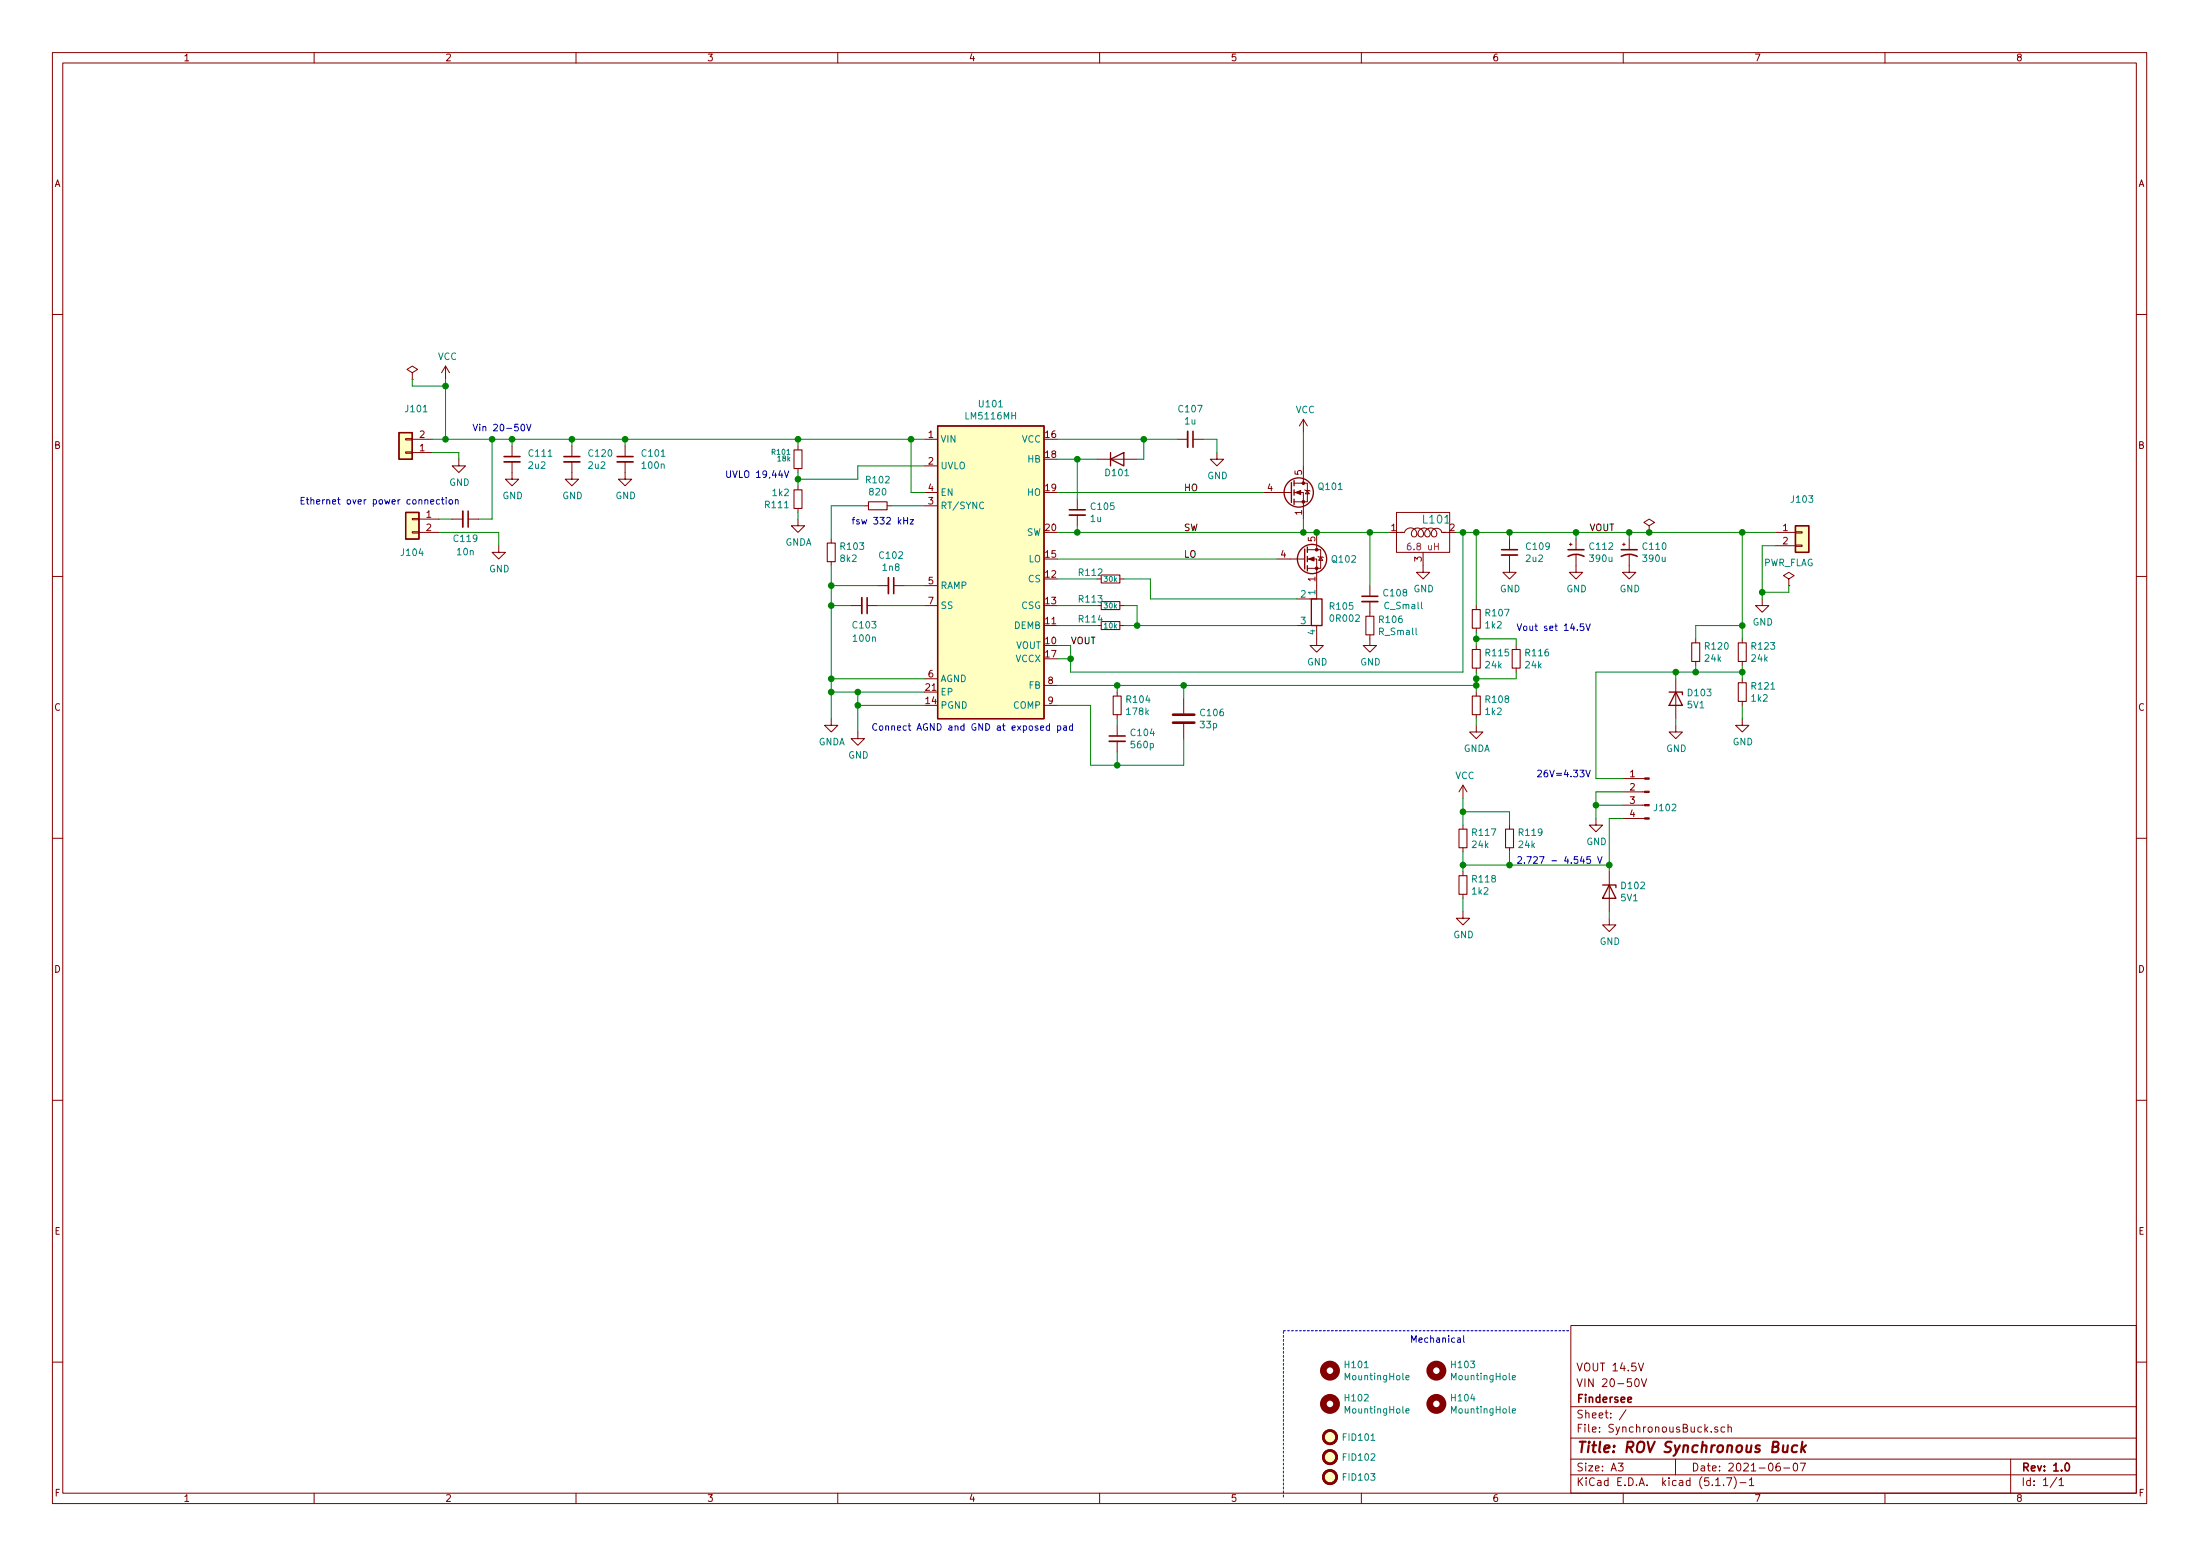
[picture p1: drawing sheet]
EESchema Schematic File Version 4
EELAYER 30 0
EELAYER END
$Descr A3 16535 11693
encoding utf-8
Sheet 1 1
Title "ROV Synchronous Buck"
Date "2021-06-07"
Rev "1.0"
Comp "Findersee"
Comment1 "VIN 20-50V"
Comment2 "VOUT 14.5V"
Comment3 ""
Comment4 ""
$EndDescr
$Comp
L Diode:BAS20 D101
U 1 1
P 8400 3450
F 0 "D101" H 8500 3350 50  0000 R CNN
F 1 "BAS20" H 8550 3250 50  0001 R CNN
F 2 "Package_TO_SOT_SMD:SOT-23" H 8400 3275 50  0001 C CNN
F 3 "https://www.diodes.com/assets/Datasheets/Ds12004.pdf" H 8400 3450 50  0001 C CNN
	1    8400 3450
	1    0    0    -1  
$EndComp
$Comp
L power:VCC #PWR0105
U 1 1
P 9800 3250
F 0 "#PWR0105" H 9800 3100 50  0001 C CNN
F 1 "VCC" H 9815 3423 50  0000 C CNN
F 2 "" H 9800 3250 50  0001 C CNN
F 3 "" H 9800 3250 50  0001 C CNN
	1    9800 3250
	1    0    0    -1  
$EndComp
Wire Wire Line
	11100 4000 11000 4000
Wire Wire Line
	8050 5050 8050 4950
Wire Wire Line
	8050 4850 7950 4850
$Comp
L Device:R_Small R107
U 1 1
P 11100 4650
F 0 "R107" H 11159 4696 50  0000 L CNN
F 1 "1k2" H 11159 4605 50  0000 L CNN
F 2 "Resistor_SMD:R_0603_1608Metric" H 11100 4650 50  0001 C CNN
F 3 "~" H 11100 4650 50  0001 C CNN
	1    11100 4650
	1    0    0    -1  
$EndComp
$Comp
L Device:R_Small R108
U 1 1
P 11100 5300
F 0 "R108" H 11159 5346 50  0000 L CNN
F 1 "1k2" H 11159 5255 50  0000 L CNN
F 2 "Resistor_SMD:R_0603_1608Metric" H 11100 5300 50  0001 C CNN
F 3 "~" H 11100 5300 50  0001 C CNN
	1    11100 5300
	1    0    0    -1  
$EndComp
Wire Wire Line
	7950 5150 8400 5150
Wire Wire Line
	11100 5050 11100 5100
Wire Wire Line
	11100 5400 11100 5450
$Comp
L power:GNDA #PWR0108
U 1 1
P 11100 5450
F 0 "#PWR0108" H 11100 5200 50  0001 C CNN
F 1 "GNDA" H 11105 5277 50  0000 C CNN
F 2 "" H 11100 5450 50  0001 C CNN
F 3 "" H 11100 5450 50  0001 C CNN
	1    11100 5450
	1    0    0    -1  
$EndComp
$Comp
L Device:C C106
U 1 1
P 8900 5400
F 0 "C106" H 9015 5446 50  0000 L CNN
F 1 "33p" H 9015 5355 50  0000 L CNN
F 2 "Capacitor_SMD:C_0603_1608Metric" H 8938 5250 50  0001 C CNN
F 3 "~" H 8900 5400 50  0001 C CNN
F 4 "-prod" H 8900 5400 50  0001 C CNN "Config"
	1    8900 5400
	1    0    0    -1  
$EndComp
$Comp
L Device:R_Small R104
U 1 1
P 8400 5300
F 0 "R104" H 8459 5346 50  0000 L CNN
F 1 "178k" H 8459 5255 50  0000 L CNN
F 2 "Resistor_SMD:R_0603_1608Metric" H 8400 5300 50  0001 C CNN
F 3 "~" H 8400 5300 50  0001 C CNN
F 4 "-prod" H 8400 5300 50  0001 C CNN "Config"
	1    8400 5300
	1    0    0    -1  
$EndComp
$Comp
L Device:C_Small C104
U 1 1
P 8400 5550
F 0 "C104" H 8492 5596 50  0000 L CNN
F 1 "560p" H 8492 5505 50  0000 L CNN
F 2 "Capacitor_SMD:C_0603_1608Metric" H 8400 5550 50  0001 C CNN
F 3 "~" H 8400 5550 50  0001 C CNN
F 4 "-prod" H 8400 5550 50  0001 C CNN "Config"
	1    8400 5550
	1    0    0    -1  
$EndComp
Wire Wire Line
	8900 5250 8900 5150
Wire Wire Line
	8400 5150 8400 5200
Wire Wire Line
	8400 5750 8900 5750
Wire Wire Line
	8900 5750 8900 5550
Wire Wire Line
	8400 5400 8400 5450
Wire Wire Line
	8400 5650 8400 5750
Connection ~ 8400 5150
Wire Wire Line
	8400 5150 8900 5150
Wire Wire Line
	8400 5750 8200 5750
Wire Wire Line
	8200 5750 8200 5300
Wire Wire Line
	8200 5300 7950 5300
Connection ~ 8400 5750
Wire Wire Line
	9800 3900 9800 4000
Connection ~ 9800 4000
$Comp
L Device:C_Small C105
U 1 1
P 8100 3850
F 0 "C105" H 8192 3896 50  0000 L CNN
F 1 "1u" H 8192 3805 50  0000 L CNN
F 2 "Capacitor_SMD:C_0603_1608Metric" H 8100 3850 50  0001 C CNN
F 3 "~" H 8100 3850 50  0001 C CNN
	1    8100 3850
	1    0    0    -1  
$EndComp
Wire Wire Line
	7950 3300 8600 3300
$Comp
L Device:C_Small C107
U 1 1
P 8950 3300
F 0 "C107" V 8721 3300 50  0000 C CNN
F 1 "1u" V 8812 3300 50  0000 C CNN
F 2 "Capacitor_SMD:C_0603_1608Metric" H 8950 3300 50  0001 C CNN
F 3 "~" H 8950 3300 50  0001 C CNN
	1    8950 3300
	0    1    1    0   
$EndComp
$Comp
L power:GND #PWR0104
U 1 1
P 9150 3400
F 0 "#PWR0104" H 9150 3150 50  0001 C CNN
F 1 "GND" H 9155 3227 50  0000 C CNN
F 2 "" H 9150 3400 50  0001 C CNN
F 3 "" H 9150 3400 50  0001 C CNN
	1    9150 3400
	1    0    0    -1  
$EndComp
Wire Wire Line
	8600 3300 8850 3300
Wire Wire Line
	9150 3300 9150 3400
Wire Wire Line
	9050 3300 9150 3300
Connection ~ 8600 3300
$Comp
L power:GND #PWR0106
U 1 1
P 9900 4800
F 0 "#PWR0106" H 9900 4550 50  0001 C CNN
F 1 "GND" H 9905 4627 50  0000 C CNN
F 2 "" H 9900 4800 50  0001 C CNN
F 3 "" H 9900 4800 50  0001 C CNN
	1    9900 4800
	1    0    0    -1  
$EndComp
Connection ~ 11100 4000
Text Label 8050 4850 0    50   ~ 0
VOUT
Connection ~ 8900 5150
Connection ~ 11100 5150
Wire Wire Line
	11100 5150 11100 5200
Wire Wire Line
	8900 5150 11100 5150
Wire Wire Line
	6250 5100 6250 5200
Wire Wire Line
	6950 5100 6250 5100
$Comp
L power:GNDA #PWR0102
U 1 1
P 6250 5400
F 0 "#PWR0102" H 6250 5150 50  0001 C CNN
F 1 "GNDA" H 6255 5227 50  0000 C CNN
F 2 "" H 6250 5400 50  0001 C CNN
F 3 "" H 6250 5400 50  0001 C CNN
	1    6250 5400
	1    0    0    -1  
$EndComp
$Comp
L power:GND #PWR0103
U 1 1
P 6450 5500
F 0 "#PWR0103" H 6450 5250 50  0001 C CNN
F 1 "GND" H 6455 5327 50  0000 C CNN
F 2 "" H 6450 5500 50  0001 C CNN
F 3 "" H 6450 5500 50  0001 C CNN
	1    6450 5500
	1    0    0    -1  
$EndComp
Wire Wire Line
	6450 5300 6450 5500
Wire Wire Line
	6950 5300 6450 5300
Wire Wire Line
	6950 5200 6450 5200
Wire Wire Line
	6450 5200 6450 5300
Connection ~ 6450 5300
$Comp
L Device:C_Small C102
U 1 1
P 6700 4400
F 0 "C102" V 6471 4400 50  0000 C CNN
F 1 "1n8" V 6562 4400 50  0000 C CNN
F 2 "Capacitor_SMD:C_0402_1005Metric" H 6700 4400 50  0001 C CNN
F 3 "~" H 6700 4400 50  0001 C CNN
F 4 "C107024" V 6700 4400 50  0001 C CNN "LCSC Pn"
	1    6700 4400
	0    1    1    0   
$EndComp
$Comp
L Device:C_Small C103
U 1 1
P 6500 4550
F 0 "C103" V 6350 4550 50  0000 C CNN
F 1 "100n" V 6250 4550 50  0000 C CNN
F 2 "Capacitor_SMD:C_0603_1608Metric" H 6500 4550 50  0001 C CNN
F 3 "~" H 6500 4550 50  0001 C CNN
F 4 "C386106" V 6500 4550 50  0001 C CNN "LCSC Pn"
	1    6500 4550
	0    1    -1   0   
$EndComp
Wire Wire Line
	6250 4550 6400 4550
Wire Wire Line
	6600 4550 6950 4550
Connection ~ 6250 5100
Wire Wire Line
	6950 4400 6800 4400
Wire Wire Line
	6600 4400 6250 4400
$Comp
L Device:R_Small R103
U 1 1
P 6250 4150
F 0 "R103" H 6309 4196 50  0000 L CNN
F 1 "8k2" H 6309 4105 50  0000 L CNN
F 2 "Resistor_SMD:R_0603_1608Metric" H 6250 4150 50  0001 C CNN
F 3 "~" H 6250 4150 50  0001 C CNN
	1    6250 4150
	1    0    0    -1  
$EndComp
$Comp
L Device:R_Small R101
U 1 1
P 6000 3450
F 0 "R101" H 6050 3400 39  0000 L CNN
F 1 "18k" H 6050 3450 39  0000 L CNN
F 2 "Resistor_SMD:R_0603_1608Metric" H 6000 3450 50  0001 C CNN
F 3 "~" H 6000 3450 50  0001 C CNN
	1    6000 3450
	-1   0    0    1   
$EndComp
Wire Wire Line
	6250 4400 6250 4550
Connection ~ 6250 4400
Connection ~ 6250 4550
$Comp
L power:VCC #PWR0101
U 1 1
P 3350 2850
F 0 "#PWR0101" H 3350 2700 50  0001 C CNN
F 1 "VCC" H 3365 3023 50  0000 C CNN
F 2 "" H 3350 2850 50  0001 C CNN
F 3 "" H 3350 2850 50  0001 C CNN
	1    3350 2850
	1    0    0    -1  
$EndComp
Wire Wire Line
	3350 2850 3350 2900
Wire Wire Line
	6950 3700 6850 3700
$Comp
L Device:R_Small R106
U 1 1
P 10300 4700
F 0 "R106" H 10359 4746 50  0000 L CNN
F 1 "R_Small" H 10359 4655 50  0000 L CNN
F 2 "Resistor_SMD:R_0603_1608Metric" H 10300 4700 50  0001 C CNN
F 3 "~" H 10300 4700 50  0001 C CNN
F 4 "-prod" H 10300 4700 50  0001 C CNN "Config"
	1    10300 4700
	1    0    0    -1  
$EndComp
$Comp
L Device:C_Small C108
U 1 1
P 10300 4500
F 0 "C108" H 10392 4546 50  0000 L CNN
F 1 "C_Small" H 10400 4450 50  0000 L CNN
F 2 "Capacitor_SMD:C_0603_1608Metric" H 10300 4500 50  0001 C CNN
F 3 "~" H 10300 4500 50  0001 C CNN
F 4 "-prod" H 10300 4500 50  0001 C CNN "Config"
	1    10300 4500
	1    0    0    -1  
$EndComp
Wire Wire Line
	10300 4000 10300 4400
$Comp
L power:GND #PWR0107
U 1 1
P 10300 4800
F 0 "#PWR0107" H 10300 4550 50  0001 C CNN
F 1 "GND" H 10305 4627 50  0000 C CNN
F 2 "" H 10300 4800 50  0001 C CNN
F 3 "" H 10300 4800 50  0001 C CNN
	1    10300 4800
	1    0    0    -1  
$EndComp
$Comp
L power:GND #PWR0109
U 1 1
P 3750 4100
F 0 "#PWR0109" H 3750 3850 50  0001 C CNN
F 1 "GND" H 3755 3927 50  0000 C CNN
F 2 "" H 3750 4100 50  0001 C CNN
F 3 "" H 3750 4100 50  0001 C CNN
	1    3750 4100
	1    0    0    -1  
$EndComp
Text Notes 6400 3950 0    50   ~ 0
fsw 332 kHz
Text Notes 3550 3250 0    50   ~ 0
Vin 20-50V
Wire Wire Line
	8550 3450 8600 3450
Wire Wire Line
	8600 3300 8600 3450
Wire Wire Line
	8100 3750 8100 3450
Wire Wire Line
	8100 3450 8250 3450
Wire Wire Line
	8100 3450 7950 3450
Connection ~ 8100 3450
Wire Wire Line
	7950 4000 8100 4000
Wire Wire Line
	8100 3950 8100 4000
Connection ~ 8100 4000
Wire Wire Line
	8100 4000 9800 4000
$Comp
L power:GND #PWR0114
U 1 1
P 11850 4250
F 0 "#PWR0114" H 11850 4000 50  0001 C CNN
F 1 "GND" H 11855 4077 50  0000 C CNN
F 2 "" H 11850 4250 50  0001 C CNN
F 3 "" H 11850 4250 50  0001 C CNN
	1    11850 4250
	1    0    0    -1  
$EndComp
Wire Wire Line
	11100 4000 11350 4000
Wire Wire Line
	11850 4050 11850 4000
Wire Wire Line
	11850 4000 12250 4000
$Comp
L Device:C_Small C101
U 1 1
P 4700 3450
F 0 "C101" H 4815 3496 50  0000 L CNN
F 1 "100n" H 4815 3405 50  0000 L CNN
F 2 "Capacitor_SMD:C_0603_1608Metric" H 4738 3300 50  0001 C CNN
F 3 "~" H 4700 3450 50  0001 C CNN
F 4 "50V" H 4700 3450 50  0001 C CNN "Voltage"
F 5 "C386106" H 4700 3450 50  0001 C CNN "LCSC Pn"
	1    4700 3450
	1    0    0    -1  
$EndComp
$Comp
L Transistor_FET:BSC070N10NS5 Q101
U 1 1
P 9700 3700
F 0 "Q101" H 9904 3746 50  0000 L CNN
F 1 "BSC070N10NS5" H 9904 3655 50  0001 L CNN
F 2 "Package_TO_SOT_SMD:TDSON-8-1" H 9900 3625 50  0001 L CIN
F 3 "http://www.infineon.com/dgdl/Infineon-BSC070N10NS5-DS-v02_01-EN.pdf?fileId=5546d4624a0bf290014a0fc62d9d6b3c" V 9700 3700 50  0001 L CNN
F 4 "C151549" H 9700 3700 50  0001 C CNN "LCSC Pn"
	1    9700 3700
	1    0    0    -1  
$EndComp
Wire Wire Line
	7950 3700 9500 3700
Wire Wire Line
	9800 3250 9800 3500
$Comp
L Connector_Generic:Conn_01x02 J101
U 1 1
P 3050 3400
F 0 "J101" H 2968 3075 50  0000 C CNN
F 1 "Conn_01x02" H 2968 3166 50  0001 C CNN
F 2 "PCBDecals:2xM4" H 3050 3400 50  0001 C CNN
F 3 "~" H 3050 3400 50  0001 C CNN
F 4 "-prod" H 3050 3400 50  0001 C CNN "Config"
	1    3050 3400
	-1   0    0    1   
$EndComp
$Comp
L Device:R_Small R113
U 1 1
P 8350 4550
F 0 "R113" V 8300 4400 50  0000 C CNN
F 1 "30k" V 8350 4550 39  0000 C CNN
F 2 "Resistor_SMD:R_0603_1608Metric" H 8350 4550 50  0001 C CNN
F 3 "~" H 8350 4550 50  0001 C CNN
	1    8350 4550
	0    1    1    0   
$EndComp
$Comp
L Device:R_Small R112
U 1 1
P 8350 4350
F 0 "R112" V 8300 4200 50  0000 C CNN
F 1 "30k" V 8350 4350 39  0000 C CNN
F 2 "Resistor_SMD:R_0603_1608Metric" H 8350 4350 50  0001 C CNN
F 3 "~" H 8350 4350 50  0001 C CNN
	1    8350 4350
	0    1    1    0   
$EndComp
$Comp
L Device:R_Small R114
U 1 1
P 8350 4700
F 0 "R114" V 8300 4550 50  0000 C CNN
F 1 "10k" V 8350 4700 39  0000 C CNN
F 2 "Resistor_SMD:R_0603_1608Metric" H 8350 4700 50  0001 C CNN
F 3 "~" H 8350 4700 50  0001 C CNN
	1    8350 4700
	0    1    1    0   
$EndComp
$Comp
L Device:R_Shunt R105
U 1 1
P 9900 4600
F 0 "R105" H 9812 4646 50  0000 R CNN
F 1 "0R002" H 9812 4555 50  0000 R CNN
F 2 "PCBDecals:R_2512_6332Metric_SHUNT" V 9830 4600 50  0001 C CNN
F 3 "~" H 9900 4600 50  0001 C CNN
F 4 "C457118" H 9900 4600 50  0001 C CNN "LCSC Pn"
	1    9900 4600
	-1   0    0    -1  
$EndComp
Wire Wire Line
	8650 4350 8650 4500
Wire Wire Line
	8650 4500 9750 4500
Wire Wire Line
	9750 4700 8550 4700
Wire Wire Line
	7950 4700 8250 4700
Connection ~ 8550 4700
Wire Wire Line
	7950 4550 8250 4550
Wire Wire Line
	8450 4700 8550 4700
Wire Wire Line
	8450 4550 8550 4550
Wire Wire Line
	8550 4550 8550 4700
Wire Wire Line
	8250 4350 7950 4350
Wire Wire Line
	8450 4350 8650 4350
Wire Wire Line
	11000 4000 11000 5050
Wire Wire Line
	11000 5050 8050 5050
$Comp
L Device:R_Small R115
U 1 1
P 11100 4950
F 0 "R115" H 11159 4996 50  0000 L CNN
F 1 "24k" H 11159 4905 50  0000 L CNN
F 2 "Resistor_SMD:R_0603_1608Metric" H 11100 4950 50  0001 C CNN
F 3 "~" H 11100 4950 50  0001 C CNN
	1    11100 4950
	1    0    0    -1  
$EndComp
$Comp
L Device:R_Small R111
U 1 1
P 6000 3750
F 0 "R111" H 6059 3796 50  0000 L CNN
F 1 "1k2" H 6059 3705 50  0000 L CNN
F 2 "Resistor_SMD:R_0603_1608Metric" H 6000 3750 50  0001 C CNN
F 3 "~" H 6000 3750 50  0001 C CNN
	1    6000 3750
	-1   0    0    1   
$EndComp
Wire Wire Line
	6250 4250 6250 4400
$Comp
L Device:R_Small R116
U 1 1
P 11400 4950
F 0 "R116" H 11459 4996 50  0000 L CNN
F 1 "24k" H 11459 4905 50  0000 L CNN
F 2 "Resistor_SMD:R_0603_1608Metric" H 11400 4950 50  0001 C CNN
F 3 "~" H 11400 4950 50  0001 C CNN
	1    11400 4950
	1    0    0    -1  
$EndComp
Wire Wire Line
	11100 4750 11100 4800
Wire Wire Line
	11100 4000 11100 4550
Wire Wire Line
	11100 4800 11400 4800
Wire Wire Line
	11400 4800 11400 4850
Connection ~ 11100 4800
Wire Wire Line
	11100 4800 11100 4850
Wire Wire Line
	11400 5050 11400 5100
Wire Wire Line
	11400 5100 11100 5100
Connection ~ 11100 5100
Wire Wire Line
	11100 5100 11100 5150
Wire Wire Line
	9800 4000 9900 4000
$Comp
L Misc:BSC067N06LS3G Q102
U 1 1
P 9800 4200
F 0 "Q102" H 10005 4200 50  0000 L CNN
F 1 "BSC067N06LS3G" H 10004 4155 50  0001 L CNN
F 2 "Package_TO_SOT_SMD:TDSON-8-1" H 10000 4125 50  0001 L CIN
F 3 "https://www.infineon.com/dgdl/Infineon-BSC067N06LS3-DS-v02_04-en.pdf" V 9800 4200 50  0001 L CNN
F 4 "C24199" H 9800 4200 50  0001 C CNN "LCSC Pn"
	1    9800 4200
	1    0    0    -1  
$EndComp
Connection ~ 9900 4000
Wire Wire Line
	9900 4000 10300 4000
Wire Wire Line
	7950 4200 9600 4200
Wire Wire Line
	6850 3700 6850 3300
Connection ~ 6850 3300
Wire Wire Line
	6850 3300 6950 3300
Wire Wire Line
	6450 5200 6250 5200
Connection ~ 6450 5200
Connection ~ 6250 5200
Wire Wire Line
	6250 5200 6250 5400
Text Label 8900 4000 0    50   ~ 0
SW
Text Label 8900 3700 0    50   ~ 0
HO
Text Label 8900 4200 0    50   ~ 0
LO
Wire Wire Line
	7950 4950 8050 4950
Connection ~ 8050 4950
Wire Wire Line
	8050 4950 8050 4850
$Comp
L Device:R_Small R117
U 1 1
P 11000 6300
F 0 "R117" H 11059 6346 50  0000 L CNN
F 1 "24k" H 11059 6255 50  0000 L CNN
F 2 "Resistor_SMD:R_0603_1608Metric" H 11000 6300 50  0001 C CNN
F 3 "~" H 11000 6300 50  0001 C CNN
	1    11000 6300
	1    0    0    -1  
$EndComp
$Comp
L Device:R_Small R118
U 1 1
P 11000 6650
F 0 "R118" H 11059 6696 50  0000 L CNN
F 1 "1k2" H 11059 6605 50  0000 L CNN
F 2 "Resistor_SMD:R_0603_1608Metric" H 11000 6650 50  0001 C CNN
F 3 "~" H 11000 6650 50  0001 C CNN
	1    11000 6650
	1    0    0    -1  
$EndComp
$Comp
L power:GND #PWR0116
U 1 1
P 11000 6850
F 0 "#PWR0116" H 11000 6600 50  0001 C CNN
F 1 "GND" H 11005 6677 50  0000 C CNN
F 2 "" H 11000 6850 50  0001 C CNN
F 3 "" H 11000 6850 50  0001 C CNN
	1    11000 6850
	1    0    0    -1  
$EndComp
Wire Wire Line
	11000 6400 11000 6500
Wire Wire Line
	11000 6750 11000 6850
Wire Wire Line
	11350 6100 11350 6200
Wire Wire Line
	11350 6500 11000 6500
Wire Wire Line
	11350 6400 11350 6500
Wire Wire Line
	11000 6100 11000 6200
Connection ~ 11000 6500
Wire Wire Line
	11000 6500 11000 6550
Connection ~ 11350 6500
$Comp
L Device:R_Small R121
U 1 1
P 13100 5200
F 0 "R121" H 13159 5246 50  0000 L CNN
F 1 "1k2" H 13159 5155 50  0000 L CNN
F 2 "Resistor_SMD:R_0603_1608Metric" H 13100 5200 50  0001 C CNN
F 3 "~" H 13100 5200 50  0001 C CNN
	1    13100 5200
	1    0    0    -1  
$EndComp
$Comp
L power:GND #PWR0118
U 1 1
P 13100 5400
F 0 "#PWR0118" H 13100 5150 50  0001 C CNN
F 1 "GND" H 13105 5227 50  0000 C CNN
F 2 "" H 13100 5400 50  0001 C CNN
F 3 "" H 13100 5400 50  0001 C CNN
	1    13100 5400
	1    0    0    -1  
$EndComp
Wire Wire Line
	13100 5400 13100 5300
Wire Wire Line
	13100 5100 13100 5050
Connection ~ 13100 5050
Wire Wire Line
	13100 5050 13100 5000
$Comp
L Device:R_Small R119
U 1 1
P 11350 6300
F 0 "R119" H 11409 6346 50  0000 L CNN
F 1 "24k" H 11409 6255 50  0000 L CNN
F 2 "Resistor_SMD:R_0603_1608Metric" H 11350 6300 50  0001 C CNN
F 3 "~" H 11350 6300 50  0001 C CNN
	1    11350 6300
	1    0    0    -1  
$EndComp
$Comp
L Mechanical:Fiducial FID101
U 1 1
P 10000 10800
F 0 "FID101" H 10085 10800 50  0000 L CNN
F 1 "Fiducial" H 10085 10755 50  0001 L CNN
F 2 "Fiducial:Fiducial_0.5mm_Mask1mm" H 10000 10800 50  0001 C CNN
F 3 "~" H 10000 10800 50  0001 C CNN
	1    10000 10800
	1    0    0    -1  
$EndComp
$Comp
L Mechanical:Fiducial FID102
U 1 1
P 10000 10950
F 0 "FID102" H 10085 10950 50  0000 L CNN
F 1 "Fiducial" H 10085 10905 50  0001 L CNN
F 2 "Fiducial:Fiducial_0.5mm_Mask1mm" H 10000 10950 50  0001 C CNN
F 3 "~" H 10000 10950 50  0001 C CNN
	1    10000 10950
	1    0    0    -1  
$EndComp
$Comp
L Mechanical:Fiducial FID103
U 1 1
P 10000 11100
F 0 "FID103" H 10085 11100 50  0000 L CNN
F 1 "Fiducial" H 10085 11055 50  0001 L CNN
F 2 "Fiducial:Fiducial_0.5mm_Mask1mm" H 10000 11100 50  0001 C CNN
F 3 "~" H 10000 11100 50  0001 C CNN
	1    10000 11100
	1    0    0    -1  
$EndComp
$Comp
L Mechanical:MountingHole H102
U 1 1
P 10000 10550
F 0 "H102" H 10100 10596 50  0000 L CNN
F 1 "MountingHole" H 10100 10505 50  0000 L CNN
F 2 "MountingHole:MountingHole_4.3mm_M4_DIN965" H 10000 10550 50  0001 C CNN
F 3 "~" H 10000 10550 50  0001 C CNN
	1    10000 10550
	1    0    0    -1  
$EndComp
$Comp
L Mechanical:MountingHole H104
U 1 1
P 10800 10550
F 0 "H104" H 10900 10596 50  0000 L CNN
F 1 "MountingHole" H 10900 10505 50  0000 L CNN
F 2 "MountingHole:MountingHole_4.3mm_M4_DIN965" H 10800 10550 50  0001 C CNN
F 3 "~" H 10800 10550 50  0001 C CNN
	1    10800 10550
	1    0    0    -1  
$EndComp
$Comp
L Mechanical:MountingHole H101
U 1 1
P 10000 10300
F 0 "H101" H 10100 10346 50  0000 L CNN
F 1 "MountingHole" H 10100 10255 50  0000 L CNN
F 2 "MountingHole:MountingHole_4.3mm_M4_DIN965" H 10000 10300 50  0001 C CNN
F 3 "~" H 10000 10300 50  0001 C CNN
	1    10000 10300
	1    0    0    -1  
$EndComp
$Comp
L Mechanical:MountingHole H103
U 1 1
P 10800 10300
F 0 "H103" H 10900 10346 50  0000 L CNN
F 1 "MountingHole" H 10900 10255 50  0000 L CNN
F 2 "MountingHole:MountingHole_4.3mm_M4_DIN965" H 10800 10300 50  0001 C CNN
F 3 "~" H 10800 10300 50  0001 C CNN
	1    10800 10300
	1    0    0    -1  
$EndComp
Wire Notes Line
	9650 11250 9650 10000
Wire Notes Line
	9650 10000 11800 10000
Text Notes 10600 10100 0    50   ~ 0
Mechanical\n
$Comp
L Connector_Generic:Conn_01x02 J103
U 1 1
P 13550 4000
F 0 "J103" H 13550 4250 50  0000 C CNN
F 1 "Conn_01x02" H 13400 4150 50  0001 C CNN
F 2 "PCBDecals:2xM4" H 13550 4000 50  0001 C CNN
F 3 "~" H 13550 4000 50  0001 C CNN
F 4 "-prod" H 13550 4000 50  0001 C CNN "Config"
	1    13550 4000
	1    0    0    -1  
$EndComp
Wire Wire Line
	13350 4100 13250 4100
Wire Wire Line
	13250 4100 13250 4450
$Comp
L power:GND #PWR0119
U 1 1
P 13250 4500
F 0 "#PWR0119" H 13250 4250 50  0001 C CNN
F 1 "GND" H 13255 4327 50  0000 C CNN
F 2 "" H 13250 4500 50  0001 C CNN
F 3 "" H 13250 4500 50  0001 C CNN
	1    13250 4500
	1    0    0    -1  
$EndComp
Text Label 11950 4000 0    50   ~ 0
VOUT
Wire Wire Line
	12000 5850 12000 5050
Wire Wire Line
	12000 5850 12200 5850
Wire Wire Line
	12200 5950 12000 5950
Wire Wire Line
	12000 5950 12000 6050
Wire Wire Line
	12200 6050 12000 6050
Connection ~ 12000 6050
Wire Wire Line
	12000 6050 12000 6150
$Comp
L power:GND #PWR0117
U 1 1
P 12000 6150
F 0 "#PWR0117" H 12000 5900 50  0001 C CNN
F 1 "GND" H 12005 5977 50  0000 C CNN
F 2 "" H 12000 6150 50  0001 C CNN
F 3 "" H 12000 6150 50  0001 C CNN
	1    12000 6150
	1    0    0    -1  
$EndComp
Wire Wire Line
	12100 6150 12200 6150
$Comp
L Misc:LM5116MH U101
U 1 1
P 7450 3800
F 0 "U101" H 7450 4567 50  0000 C CNN
F 1 "LM5116MH" H 7450 4476 50  0000 C CNN
F 2 "Package_SO:Texas_PWP0020A" H 8150 4450 50  0001 L CNN
F 3 "https://www.ti.com/lit/ds/symlink/lm5116.pdf" H 9450 3350 50  0001 C CNN
F 4 "C13755" H 8600 4100 50  0001 C CNN "LSCS Part#"
F 5 "Texas Instruments" H 8800 4300 50  0001 C CNN "Manufacturer"
F 6 "LM5116MH/NOPB" H 8800 4200 50  0001 C CNN "Part#"
	1    7450 3800
	1    0    0    -1  
$EndComp
Wire Wire Line
	12250 4050 12250 4000
Connection ~ 12250 4000
Wire Wire Line
	12250 4000 12400 4000
$Comp
L power:GND #PWR0121
U 1 1
P 12250 4250
F 0 "#PWR0121" H 12250 4000 50  0001 C CNN
F 1 "GND" H 12255 4077 50  0000 C CNN
F 2 "" H 12250 4250 50  0001 C CNN
F 3 "" H 12250 4250 50  0001 C CNN
	1    12250 4250
	1    0    0    -1  
$EndComp
Text Notes 6550 5500 0    50   ~ 0
Connect AGND and GND at exposed pad\n
$Comp
L Connector:Conn_01x04_Male J102
U 1 1
P 12400 5950
F 0 "J102" H 12372 5832 50  0000 R CNN
F 1 "Conn_01x04_Male" H 12372 5923 50  0001 R CNN
F 2 "Connector_PinHeader_2.54mm:PinHeader_1x04_P2.54mm_Vertical" H 12400 5950 50  0001 C CNN
F 3 "~" H 12400 5950 50  0001 C CNN
F 4 "-prod" H 12400 5950 50  0001 C CNN "Config"
	1    12400 5950
	-1   0    0    -1  
$EndComp
Wire Wire Line
	11350 4050 11350 4000
$Comp
L power:GND #PWR0110
U 1 1
P 11350 4250
F 0 "#PWR0110" H 11350 4000 50  0001 C CNN
F 1 "GND" H 11355 4077 50  0000 C CNN
F 2 "" H 11350 4250 50  0001 C CNN
F 3 "" H 11350 4250 50  0001 C CNN
	1    11350 4250
	1    0    0    -1  
$EndComp
$Comp
L Device:C_Small C109
U 1 1
P 11350 4150
F 0 "C109" H 11465 4196 50  0000 L CNN
F 1 "2u2" H 11465 4105 50  0000 L CNN
F 2 "Capacitor_SMD:C_1210_3225Metric" H 11388 4000 50  0001 C CNN
F 3 "~" H 11350 4150 50  0001 C CNN
F 4 "100 V" H 11350 4150 50  0001 C CNN "Voltage"
F 5 "C153036" H 11350 4150 50  0001 C CNN "LCSC Pn"
	1    11350 4150
	1    0    0    -1  
$EndComp
$Comp
L Misc:IND_7443640680_WURTH L101
U 1 1
P 10700 4000
F 0 "L101" H 10800 4100 60  0000 C CNN
F 1 "IND_7443640680_WURTH" H 10950 3650 60  0001 C CNN
F 2 "Misc:WE-HCF" H 10900 4200 60  0001 L CNN
F 3 "https://www.we-online.com/catalog/datasheet/7443640680.pdf" H 10900 4300 60  0001 L CNN
F 4 "Fixed Inductors" H 10900 4700 60  0001 L CNN "Family"
F 5 "FIXED IND 6.8UH 30A 2.4mOHM" H 10900 5000 60  0001 L CNN "Description"
F 6 "Wurth Elektronik" H 10900 5100 60  0001 L CNN "Manufacturer"
F 7 "Active" H 10900 5200 60  0001 L CNN "Status"
F 8 "7443640680" H 10650 3750 50  0001 C CNN "Manufacturer #"
F 9 "6.8 uH" H 10700 3893 50  0000 C CNN "Component Value"
F 10 "-prod" H 10700 4000 50  0001 C CNN "Config"
	1    10700 4000
	1    0    0    -1  
$EndComp
Wire Wire Line
	10950 4000 11000 4000
Connection ~ 11000 4000
Wire Wire Line
	10450 4000 10300 4000
Connection ~ 10300 4000
$Comp
L power:GND #PWR0122
U 1 1
P 10700 4250
F 0 "#PWR0122" H 10700 4000 50  0001 C CNN
F 1 "GND" H 10705 4077 50  0000 C CNN
F 2 "" H 10700 4250 50  0001 C CNN
F 3 "" H 10700 4250 50  0001 C CNN
	1    10700 4250
	1    0    0    -1  
$EndComp
Text Notes 11550 5850 0    50   ~ 0
26V=4.33V
Text Notes 11400 6500 0    50   ~ 0
2.727 - 4.545 V
$Comp
L Device:R_Small R123
U 1 1
P 13100 4900
F 0 "R123" H 13159 4946 50  0000 L CNN
F 1 "24k" H 13159 4855 50  0000 L CNN
F 2 "Resistor_SMD:R_0603_1608Metric" H 13100 4900 50  0001 C CNN
F 3 "~" H 13100 4900 50  0001 C CNN
	1    13100 4900
	1    0    0    -1  
$EndComp
$Comp
L Connector_Generic:Conn_01x02 J104
U 1 1
P 3100 3900
F 0 "J104" H 3100 3650 50  0000 C CNN
F 1 "Conn_01x02" H 3100 4000 50  0001 C CNN
F 2 "Misc:1x2_3.5_pinHeader" H 3100 3900 50  0001 C CNN
F 3 "~" H 3100 3900 50  0001 C CNN
F 4 "-prod" H 3100 3900 50  0001 C CNN "Config"
	1    3100 3900
	-1   0    0    -1  
$EndComp
Wire Wire Line
	3300 3900 3400 3900
$Comp
L Device:C_Small C119
U 1 1
P 3500 3900
F 0 "C119" V 3350 3900 50  0000 C CNN
F 1 "10n" V 3250 3900 50  0000 C CNN
F 2 "Capacitor_SMD:C_0603_1608Metric" H 3500 3900 50  0001 C CNN
F 3 "~" H 3500 3900 50  0001 C CNN
F 4 "C57112" V 3500 3900 50  0001 C CNN "LCSC Pn"
	1    3500 3900
	0    1    -1   0   
$EndComp
Wire Wire Line
	3600 3900 3700 3900
$Comp
L Device:C_Small C120
U 1 1
P 4300 3450
F 0 "C120" H 4415 3496 50  0000 L CNN
F 1 "2u2" H 4415 3405 50  0000 L CNN
F 2 "Capacitor_SMD:C_1210_3225Metric" H 4338 3300 50  0001 C CNN
F 3 "~" H 4300 3450 50  0001 C CNN
F 4 "100 V" H 4300 3450 50  0001 C CNN "Voltage"
F 5 "C153036" H 4300 3450 50  0001 C CNN "LCSC Pn"
	1    4300 3450
	1    0    0    -1  
$EndComp
$Comp
L power:PWR_FLAG #FLG0101
U 1 1
P 3100 2850
F 0 "#FLG0101" H 3100 2925 50  0001 C CNN
F 1 "PWR_FLAG" H 3100 3023 50  0001 C CNN
F 2 "" H 3100 2850 50  0001 C CNN
F 3 "~" H 3100 2850 50  0001 C CNN
	1    3100 2850
	1    0    0    -1  
$EndComp
$Comp
L power:PWR_FLAG #FLG0102
U 1 1
P 12400 4000
F 0 "#FLG0102" H 12400 4075 50  0001 C CNN
F 1 "PWR_FLAG" H 12400 4173 50  0001 C CNN
F 2 "" H 12400 4000 50  0001 C CNN
F 3 "~" H 12400 4000 50  0001 C CNN
	1    12400 4000
	1    0    0    -1  
$EndComp
Connection ~ 12400 4000
Wire Wire Line
	12400 4000 13100 4000
$Comp
L power:PWR_FLAG #FLG0103
U 1 1
P 13450 4400
F 0 "#FLG0103" H 13450 4475 50  0001 C CNN
F 1 "PWR_FLAG" H 13450 4573 50  0000 C CNN
F 2 "" H 13450 4400 50  0001 C CNN
F 3 "~" H 13450 4400 50  0001 C CNN
	1    13450 4400
	1    0    0    -1  
$EndComp
Wire Wire Line
	13250 4450 13450 4450
Wire Wire Line
	13450 4450 13450 4400
Connection ~ 13250 4450
Wire Wire Line
	13250 4450 13250 4500
Wire Wire Line
	13100 4000 13100 4700
Wire Wire Line
	12000 5050 12600 5050
Wire Wire Line
	13350 4000 13100 4000
Connection ~ 13100 4000
Text Notes 11400 4750 0    50   ~ 0
Vout set 14.5V\n
$Comp
L Device:R_Small R120
U 1 1
P 12750 4900
F 0 "R120" H 12809 4946 50  0000 L CNN
F 1 "24k" H 12809 4855 50  0000 L CNN
F 2 "Resistor_SMD:R_0603_1608Metric" H 12750 4900 50  0001 C CNN
F 3 "~" H 12750 4900 50  0001 C CNN
	1    12750 4900
	1    0    0    -1  
$EndComp
Wire Wire Line
	13100 4700 12750 4700
Wire Wire Line
	12750 4700 12750 4800
Connection ~ 13100 4700
Wire Wire Line
	13100 4700 13100 4800
Wire Wire Line
	12750 5000 12750 5050
Connection ~ 12750 5050
Wire Wire Line
	12750 5050 13100 5050
Text Notes 2250 3800 0    50   ~ 0
Ethernet over power connection
$Comp
L power:GND #PWR0123
U 1 1
P 3450 3450
F 0 "#PWR0123" H 3450 3200 50  0001 C CNN
F 1 "GND" H 3455 3277 50  0000 C CNN
F 2 "" H 3450 3450 50  0001 C CNN
F 3 "" H 3450 3450 50  0001 C CNN
	1    3450 3450
	1    0    0    -1  
$EndComp
Wire Wire Line
	3450 3400 3450 3450
Wire Wire Line
	3250 3400 3450 3400
Wire Wire Line
	3750 4000 3750 4100
Wire Wire Line
	3300 4000 3750 4000
Wire Wire Line
	12100 6500 12100 6150
Wire Wire Line
	11350 6500 12100 6500
$Comp
L power:VCC #PWR0125
U 1 1
P 11000 6000
F 0 "#PWR0125" H 11000 5850 50  0001 C CNN
F 1 "VCC" H 11015 6173 50  0000 C CNN
F 2 "" H 11000 6000 50  0001 C CNN
F 3 "" H 11000 6000 50  0001 C CNN
	1    11000 6000
	1    0    0    -1  
$EndComp
Wire Wire Line
	11000 6000 11000 6100
Connection ~ 11000 6100
Wire Wire Line
	11000 6100 11350 6100
Wire Wire Line
	3100 2850 3100 2900
Wire Wire Line
	3100 2900 3350 2900
Wire Wire Line
	3250 3300 3350 3300
$Comp
L Device:C_Small C111
U 1 1
P 3850 3450
F 0 "C111" H 3965 3496 50  0000 L CNN
F 1 "2u2" H 3965 3405 50  0000 L CNN
F 2 "Capacitor_SMD:C_1210_3225Metric" H 3888 3300 50  0001 C CNN
F 3 "~" H 3850 3450 50  0001 C CNN
F 4 "100 V" H 3850 3450 50  0001 C CNN "Voltage"
F 5 "C153036" H 3850 3450 50  0001 C CNN "LCSC Pn"
	1    3850 3450
	1    0    0    -1  
$EndComp
Wire Wire Line
	3350 2900 3350 3300
Connection ~ 3350 2900
Connection ~ 3350 3300
Wire Wire Line
	3350 3300 3700 3300
Wire Wire Line
	3700 3900 3700 3300
Connection ~ 3700 3300
Wire Wire Line
	3700 3300 3850 3300
Wire Wire Line
	4700 3300 4700 3350
Connection ~ 4700 3300
$Comp
L power:GND #PWR0126
U 1 1
P 3850 3550
F 0 "#PWR0126" H 3850 3300 50  0001 C CNN
F 1 "GND" H 3855 3377 50  0000 C CNN
F 2 "" H 3850 3550 50  0001 C CNN
F 3 "" H 3850 3550 50  0001 C CNN
	1    3850 3550
	1    0    0    -1  
$EndComp
$Comp
L power:GND #PWR0128
U 1 1
P 4300 3550
F 0 "#PWR0128" H 4300 3300 50  0001 C CNN
F 1 "GND" H 4305 3377 50  0000 C CNN
F 2 "" H 4300 3550 50  0001 C CNN
F 3 "" H 4300 3550 50  0001 C CNN
	1    4300 3550
	1    0    0    -1  
$EndComp
$Comp
L power:GND #PWR0129
U 1 1
P 4700 3550
F 0 "#PWR0129" H 4700 3300 50  0001 C CNN
F 1 "GND" H 4705 3377 50  0000 C CNN
F 2 "" H 4700 3550 50  0001 C CNN
F 3 "" H 4700 3550 50  0001 C CNN
	1    4700 3550
	1    0    0    -1  
$EndComp
Wire Wire Line
	4300 3350 4300 3300
Connection ~ 4300 3300
Wire Wire Line
	4300 3300 4700 3300
Wire Wire Line
	3850 3350 3850 3300
Connection ~ 3850 3300
Wire Wire Line
	4700 3300 6000 3300
Wire Wire Line
	6250 4550 6250 5100
Wire Wire Line
	6000 3350 6000 3300
Connection ~ 6000 3300
Wire Wire Line
	6000 3300 6850 3300
Wire Wire Line
	6000 3550 6000 3600
Wire Wire Line
	6000 3850 6000 3900
$Comp
L power:GNDA #PWR0130
U 1 1
P 6000 3900
F 0 "#PWR0130" H 6000 3650 50  0001 C CNN
F 1 "GNDA" H 6005 3727 50  0000 C CNN
F 2 "" H 6000 3900 50  0001 C CNN
F 3 "" H 6000 3900 50  0001 C CNN
	1    6000 3900
	1    0    0    -1  
$EndComp
Wire Wire Line
	6000 3600 6450 3600
Wire Wire Line
	6450 3600 6450 3500
Wire Wire Line
	6450 3500 6950 3500
Connection ~ 6000 3600
Wire Wire Line
	6000 3600 6000 3650
$Comp
L Device:D_Zener D102
U 1 1
P 12100 6700
F 0 "D102" V 12054 6780 50  0000 L CNN
F 1 "5V1" V 12145 6780 50  0000 L CNN
F 2 "Diode_SMD:D_SOD-123" H 12100 6700 50  0001 C CNN
F 3 "~" H 12100 6700 50  0001 C CNN
F 4 "C173407" V 12100 6700 50  0001 C CNN "LCSC Pn"
	1    12100 6700
	0    1    1    0   
$EndComp
Wire Wire Line
	12600 5100 12600 5050
Connection ~ 12600 5050
Wire Wire Line
	12600 5050 12750 5050
Wire Wire Line
	12600 5400 12600 5450
$Comp
L power:GND #PWR0131
U 1 1
P 12600 5450
F 0 "#PWR0131" H 12600 5200 50  0001 C CNN
F 1 "GND" H 12605 5277 50  0000 C CNN
F 2 "" H 12600 5450 50  0001 C CNN
F 3 "" H 12600 5450 50  0001 C CNN
	1    12600 5450
	1    0    0    -1  
$EndComp
$Comp
L power:GND #PWR0132
U 1 1
P 12100 6900
F 0 "#PWR0132" H 12100 6650 50  0001 C CNN
F 1 "GND" H 12105 6727 50  0000 C CNN
F 2 "" H 12100 6900 50  0001 C CNN
F 3 "" H 12100 6900 50  0001 C CNN
	1    12100 6900
	1    0    0    -1  
$EndComp
Wire Wire Line
	12100 6500 12100 6550
Wire Wire Line
	12100 6850 12100 6900
Connection ~ 12100 6500
$Comp
L Device:D_Zener D103
U 1 1
P 12600 5250
F 0 "D103" V 12554 5330 50  0000 L CNN
F 1 "5V1" V 12645 5330 50  0000 L CNN
F 2 "Diode_SMD:D_SOD-123" H 12600 5250 50  0001 C CNN
F 3 "~" H 12600 5250 50  0001 C CNN
F 4 "C173407" V 12600 5250 50  0001 C CNN "LCSC Pn"
	1    12600 5250
	0    1    1    0   
$EndComp
$Comp
L Device:R_Small R102
U 1 1
P 6600 3800
F 0 "R102" V 6404 3800 50  0000 C CNN
F 1 "820" V 6495 3800 50  0000 C CNN
F 2 "Resistor_SMD:R_0603_1608Metric" H 6600 3800 50  0001 C CNN
F 3 "~" H 6600 3800 50  0001 C CNN
	1    6600 3800
	0    1    1    0   
$EndComp
Wire Wire Line
	6500 3800 6250 3800
Wire Wire Line
	6250 3800 6250 4050
Wire Wire Line
	6700 3800 6950 3800
Wire Wire Line
	11350 4000 11850 4000
Connection ~ 11350 4000
Connection ~ 11850 4000
$Comp
L Device:CP1_Small C110
U 1 1
P 12250 4150
F 0 "C110" H 12341 4196 50  0000 L CNN
F 1 "390u" H 12341 4105 50  0000 L CNN
F 2 "Capacitor_SMD:CP_Elec_8x11.9" H 12250 4150 50  0001 C CNN
F 3 "https://industrial.panasonic.com/content/data/CP/PDF/OS-CON/S_OS-CON_SVPF_e.pdf" H 12250 4150 50  0001 C CNN
F 4 "20V" H 12250 4150 50  0001 C CNN "Voltage"
F 5 "Panasonic" H 12250 4150 50  0001 C CNN "Manufacturer"
F 6 "20SVPF390M" H 12250 4150 50  0001 C CNN "Manufacturer Pn"
F 7 "-prod" H 12250 4150 50  0001 C CNN "Config"
	1    12250 4150
	1    0    0    -1  
$EndComp
$Comp
L Device:CP1_Small C112
U 1 1
P 11850 4150
F 0 "C112" H 11941 4196 50  0000 L CNN
F 1 "390u" H 11941 4105 50  0000 L CNN
F 2 "Capacitor_SMD:CP_Elec_8x11.9" H 11850 4150 50  0001 C CNN
F 3 "https://industrial.panasonic.com/content/data/CP/PDF/OS-CON/S_OS-CON_SVPF_e.pdf" H 11850 4150 50  0001 C CNN
F 4 "20V" H 11850 4150 50  0001 C CNN "Voltage"
F 5 "Panasonic" H 11850 4150 50  0001 C CNN "Manufacturer"
F 6 "20SVPF390M" H 11850 4150 50  0001 C CNN "Manufacturer Pn"
F 7 "-prod" H 11850 4150 50  0001 C CNN "Config"
	1    11850 4150
	1    0    0    -1  
$EndComp
Wire Wire Line
	3850 3300 4300 3300
Text Notes 5450 3600 0    50   ~ 0
UVLO 19,44V
$EndSCHEMATC
